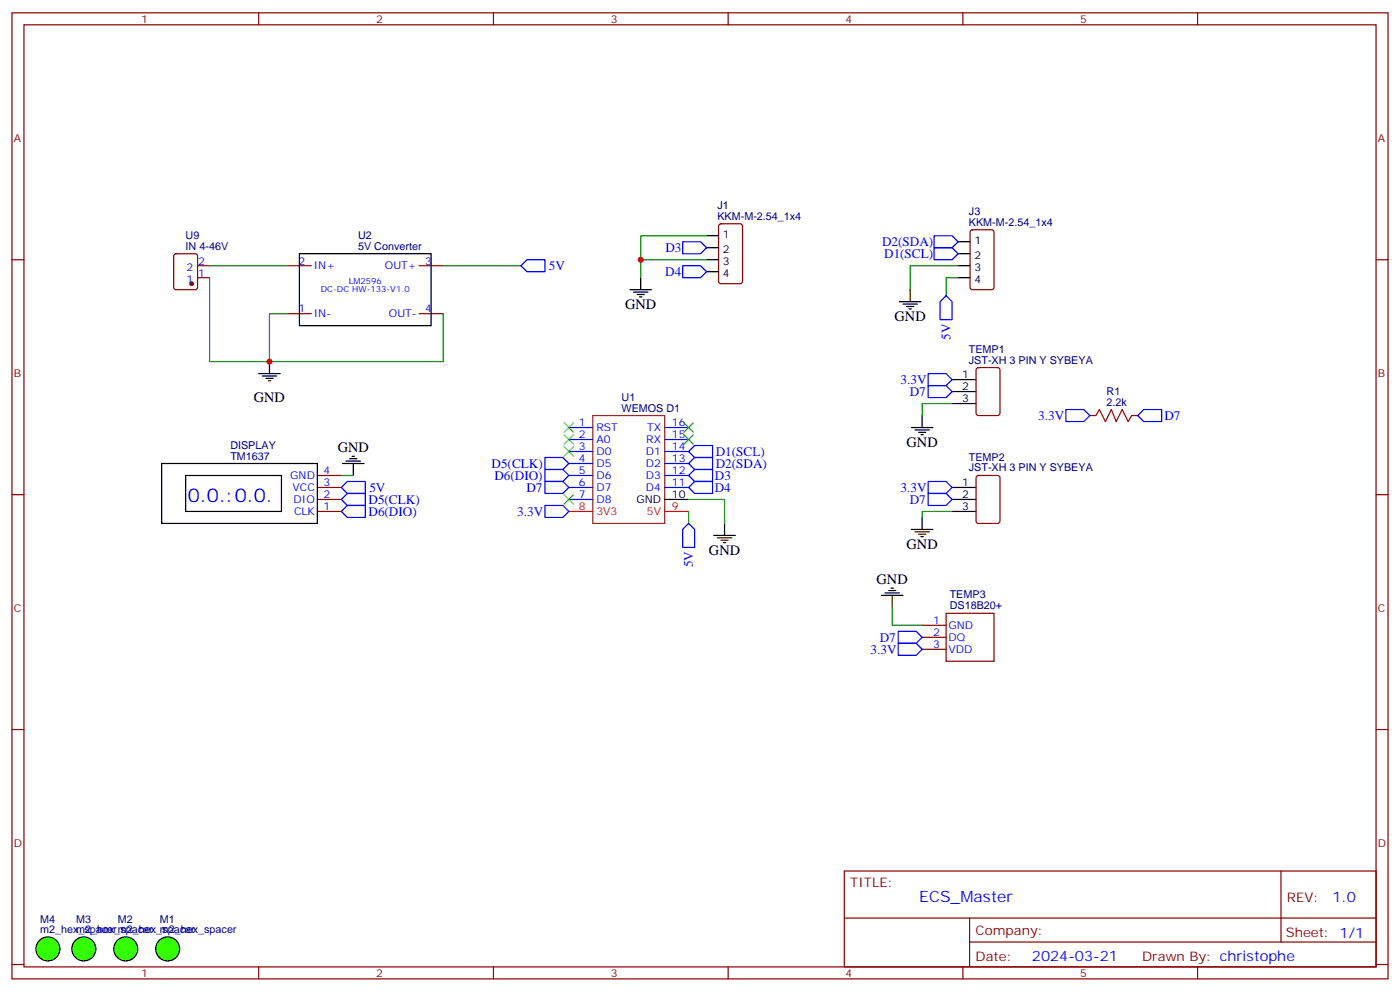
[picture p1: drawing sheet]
<svg xmlns="http://www.w3.org/2000/svg" width="412mm" height="292mm" viewBox="0 0 412 292" stroke-linecap="round" stroke-linejoin="round" font-family="sans-serif">
<g fill="none" stroke="#870000" stroke-width=".35">
<path d="M3.5 3.8h405.4v284.3h-405.4zM7.1 7.3h398.2v277.3h-398.2zM76.2 3.8v3.5M145.3 3.8v3.5M214.5 3.8v3.5M283.6 3.8v3.5M352.8 3.8v3.5M3.5 76.4h3.6M51.4 74.9l.5-.2h5.6l.7 .4v9.5l-.5 .6-5.8 .1-.7-.5v-9.4zM58.2 78.2h3.5M84.7 78.2h7M123.5 78.2h7"/>
<path d="M286 67.8l.5-.2h5.6l.7 .5v16.5l-.5 .6-5.8 .1-.7-.5v-16.5zM405.3 76.4h3.6M58.2 81.7h3.5M84.7 92.3h7M123.5 92.3h7M287.7 108.4l.5-.2h5.7l.6 .4 .1 13-.5 .7h-5.9l-.6-.5-.1-12.9zM93.5 139.9h7M321 122.3h1.8M333.4 122.3h1.7M3.5 145.6h3.6M93.5 143.5h7M93.5 147h7"/>
<path d="M93.5 150.5h7M287.7 140.2l.5-.3h5.7l.6 .5 .1 13-.5 .6-5.9 .1-.6-.5-.1-12.9zM405.3 145.6h3.6M271.6 184h7.1M271.6 187.6h7.1M271.6 191.1h7.1M278.7 180.5h14.1v14.1h-14.1zM3.5 214.7h3.6M405.3 214.7h3.6M248.7 256.4h156.6v28.2h-156.6zM377.3 256.4v20.9M248.7 270.2h156.5"/>
<path d="M285.6 277.3h119.6M285.6 270.2v14.1M3.5 283.9h3.6M76.2 284.6v3.5M145.3 284.6v3.5M214.5 284.6v3.5M283.6 284.6v3.5M352.8 284.6v3.5M405.3 283.9h3.6"/>
</g>
<g fill="none" stroke="#000" stroke-width=".35">
<path d="M88.2 74.7h38.8v21.1h-38.8zM282.2 71.2h3.6M282.2 74.7h3.6M282.2 78.2h3.6M264.9 88.8h6.4M266 89.5h4.2M267.1 90.2h2.1M267.8 90.9h.7M268.1 85.3v3.5M282.2 81.7h3.6M76.2 110h6.3M77.3 110.7h4.2"/>
<path d="M78.3 111.4h2.1M79 112.1h.7M79.4 106.4v3.6M280.5 118.8h7M280.5 115.3h7M280.5 111.7h7M47.6 136.4h45.9v17.7h-45.9zM54.7 139.9h28.2v10.6h-28.2zM100.9 136.4h6.3M102 135.7h4.2M103 135h2.1M103.7 134.3h.7"/>
<path d="M104.1 136.4v3.5M268.5 125.8h6.3M269.5 126.5h4.3M270.6 127.2h2.1M271.3 128h.7M271.6 122.3v3.5M195.8 147h7M210.3 157.6h6.3M211.3 158.3h4.2M212.4 159h2.1M213.1 159.7h.7M213.4 154.1v3.5"/>
<path d="M268.5 155.8h6.3M269.5 156.5h4.3M270.6 157.2h2.1M271.3 157.9h.7M271.6 152.3v3.5M280.5 147h7M280.5 150.5h7M280.5 143.5h7M259.6 175.2h6.4M260.7 174.5h4.2M261.8 173.8h2.1M262.5 173.1h.7"/>
<path d="M262.8 175.2v3.6"/>
</g>
<path d="M174.6 122.3h21.2v31.8h-21.2z" fill="none" stroke="#8c2424" stroke-width=".35"/>
<path d="M167.6 150.5h7M195.8 150.5h7" fill="none" stroke="#f00" stroke-width=".35"/>
<g fill="none" stroke="#00f" stroke-width=".35">
<path d="M153.5 78.2l1.7-1.8h5.3v3.6h-5.3zM275.2 72.9h5.3l1.7 1.8-1.7 1.7h-5.3zM275.2 69.4h5.3l1.7 1.8-1.7 1.7h-5.3zM278.7 87l1.8 1.8v5.3h-3.6v-5.3zM273.4 113.5h5.3l1.8 1.8-1.8 1.7h-5.3zM273.4 110h5.3l1.8 1.7-1.8 1.8h-5.3zM160.5 134.7h5.3l1.8 1.7-1.8 1.8h-5.3zM160.5 138.2h5.3l1.8 1.7-1.8 1.8h-5.3zM167.6 132.9h7M167.6 129.4h7M167.6 125.8h7M167.6 139.9h7"/>
<path d="M167.6 136.4h7M195.8 132.9h7M195.8 129.4h7M195.8 125.8h7M195.8 139.9h7M195.8 136.4h7M202.8 132.9l1.8-1.8h5.3v3.6h-5.3zM202.8 136.4l1.8-1.7h5.3v3.5h-5.3zM314 120.5h5.3l1.7 1.8-1.7 1.8h-5.3zM335.1 122.3l1.8-1.8h5.3v3.6h-5.3zM100.5 143.5l1.8-1.8h5.3v3.5h-5.3zM100.5 147l1.8-1.8h5.3v3.6h-5.3z"/>
<path d="M100.5 150.5l1.8-1.7h5.3v3.5h-5.3zM160.5 148.8h5.3l1.8 1.7-1.8 1.8h-5.3zM167.6 147h7M167.6 143.5h7M195.8 143.5h7M202.8 143.5l1.8-1.8h5.3v3.5h-5.3zM202.8 154.1l1.8 1.7v5.3h-3.5v-5.3zM273.4 145.2h5.3l1.8 1.8-1.8 1.8h-5.3zM273.4 141.7h5.3l1.8 1.8-1.8 1.7h-5.3zM264.6 189.3h5.3l1.7 1.8-1.7 1.8h-5.3zM264.6 185.8h5.3l1.7 1.8-1.7 1.7h-5.3z"/>
</g>
<path d="M322.8 122.3l1-1.8 1.8 3.6 1.8-3.6 1.4 3.6 1.8-3.6 1.7 3.6 1.1-1.8" fill="none" stroke="#a10000" stroke-width=".35"/>
<circle cx="56.4" cy="83.5" r=".53" fill="#870000" stroke="#870000" stroke-width=".35"/>
<g fill="none" stroke="#008700" stroke-width=".35">
<path d="M61.7 78.2h23M130.5 78.2h23M282.2 78.2h-14.1v7.1M61.7 81.7v24.7h17.7M84.7 92.3h-5.3v14.1M130.5 92.3v14.1h-51.1M282.2 81.7h-3.5v5.3M280.5 118.8h-8.9v3.5M100.5 139.9h3.6M202.8 147h10.6v7.1M202.8 150.5v3.6M280.5 150.5h-8.9v1.8"/>
<path d="M262.8 178.8v5.2h8.8"/>
</g>
<path d="M166.2 124.4l2.8 2.8M166.2 128l2.8 2.8M166.2 131.5l2.8 2.8M169 124.4l-2.8 2.8M169 128l-2.8 2.8M169 131.5l-2.8 2.8M201.4 124.4l2.9 2.8M201.4 128l2.9 2.8M204.3 124.4l-2.9 2.8M204.3 128l-2.9 2.8M166.2 145.6l2.8 2.8M169 145.6l-2.8 2.8" fill="none" stroke="#3c3" stroke-width=".35"/>
<g fill="#3f0" stroke="#000" stroke-width=".35">
<circle cx="49.4" cy="279.3" r="3.5"/>
<circle cx="37" cy="279.3" r="3.5"/>
<circle cx="24.7" cy="279.3" r="3.5"/>
<circle cx="14.1" cy="279.3" r="3.5"/>
</g>
<path d="M201.1 71.2h5.3l1.7 1.7-1.7 1.8h-5.3zM201.1 78.2h5.3l1.7 1.8-1.7 1.7h-5.3zM202.8 139.9l1.8-1.7h5.3v3.5h-5.3zM160.5 141.7h5.3l1.8 1.8-1.8 1.7h-5.3z" fill="none" stroke="#00f" stroke-width=".35"/>
<path d="M211.9 66.1l.5-.2h5.6l.7 .4v16.5l-.4 .6-5.9 .1-.7-.5v-16.4z" fill="none" stroke="#870000" stroke-width=".35"/>
<path d="M208.1 69.4h3.6M208.1 72.9h3.6M208.1 76.4h3.6M208.1 80h3.6M185.6 85.3h6.3M186.6 86h4.3M187.7 86.7h2.1M188.4 87.4h.7M188.7 81.7v3.6" fill="none" stroke="#000" stroke-width=".35"/>
<path d="M188.7 76.4h19.4M208.1 69.4h-19.4v12.3" fill="none" stroke="#008700" stroke-width=".35"/>
<g fill="#c00">
<circle cx="79.4" cy="106.4" r=".88"/>
<circle cx="188.7" cy="76.4" r=".88"/>
</g>
<text font-size="5.6" fill="#00f" x="55.3" y="147.7">0.0.:0.0.</text>
<text font-size="4.6" fill="#00f" x="270.8" y="265.4">ECS_Master</text>
<g font-size="4.2">
<text x="184.1" y="90.9">GND</text>
<text x="263.5" y="94.4">GND</text>
<text x="74.8" y="118.4">GND</text>
<text x="267.1" y="131.5">GND</text>
<text x="99.5" y="133.1">GND</text>
<text x="267.1" y="161.5">GND</text>
<text x="208.8" y="163.2">GND</text>
<text x="258.2" y="171.9">GND</text>
</g>
<g font-size="4.2" fill="#00f">
<text x="392.5" y="265.6">1.0</text>
<text x="304" y="283">2024-03-21</text>
</g>
<g font-size="3.9" fill="#00f">
<text x="196" y="74.1">D3</text>
<text x="259.8" y="72.4">D2(SDA)</text>
<text x="260.5" y="75.9">D1(SCL)</text>
<text x="161.7" y="79.5">5V</text>
<text x="196" y="81.3">D4</text>
<text x="280" y="99.9" transform="rotate(-90 280 99.9)">5V</text>
<text x="265.3" y="113">3.3V</text>
<text x="268" y="116.5">D7</text>
<text x="305.8" y="123.6">3.3V</text>
<text x="343" y="123.6">D7</text>
<text x="144.8" y="137.7">D5(CLK)</text>
<text x="210.9" y="134.2">D1(SCL)</text>
<text x="210.9" y="137.7">D2(SDA)</text>
<text x="145.6" y="141.2">D6(DIO)</text>
<text x="210.6" y="141.3">D3</text>
<text x="108.5" y="148.3">D5(CLK)</text>
<text x="108.8" y="144.7">5V</text>
<text x="155.1" y="144.7">D7</text>
<text x="210.6" y="144.7">D4</text>
<text x="265.3" y="144.7">3.3V</text>
<text x="268" y="148.2">D7</text>
<text x="108.5" y="151.8">D6(DIO)</text>
<text x="152.4" y="151.8">3.3V</text>
<text x="204.1" y="167" transform="rotate(-90 204.1 167)">5V</text>
<text x="259.1" y="188.8">D7</text>
<text x="256.5" y="192.4">3.3V</text>
</g>
<g font-size="3.9" fill="#800">
<text x="250.5" y="260.9">TITLE:</text>
<text x="379.1" y="265.6">REV:</text>
<text x="287.4" y="275.1">Company:</text>
<text x="378.7" y="275.8">Sheet: 1/1</text>
<text x="287.4" y="282.8">Date:</text>
<text x="336.4" y="282.9">Drawn By: christophe</text>
</g>
<g font-size="3.2" fill="#800">
<text x="41.6" y="6.8">1</text>
<text x="110.8" y="6.8">2</text>
<text x="179.9" y="6.8">3</text>
<text x="249.1" y="6.8">4</text>
<text x="318.2" y="6.8">5</text>
<text x="4.1" y="41.9">A</text>
<text x="405.9" y="41.9">A</text>
<text x="4.1" y="111">B</text>
<text x="405.9" y="111">B</text>
<text x="4.1" y="180.2">C</text>
<text x="405.9" y="180.2">C</text>
<text x="4.1" y="249.3">D</text>
<text x="405.9" y="249.3">D</text>
<text x="41.6" y="287.6">1</text>
<text x="110.8" y="287.6">2</text>
<text x="179.9" y="287.6">3</text>
<text x="249.1" y="287.6">4</text>
<text x="318.2" y="287.6">5</text>
</g>
<g font-size="3.2" fill="#000080">
<text x="211.3" y="64.8">KKM-M-2.54_1x4</text>
<text x="211.3" y="61.6">J1</text>
<text x="285.4" y="63.3">J3</text>
<text x="54.7" y="70.4">U9</text>
<text x="105.5" y="70.4">U2</text>
<text x="285.4" y="66.6">KKM-M-2.54_1x4</text>
<text x="54.7" y="73.6">IN 4-46V</text>
<text x="105.5" y="73.6">5V Converter</text>
<text x="285.4" y="107">JST-XH 3 PIN Y SYBEYA</text>
<text x="285.4" y="103.8">TEMP1</text>
<text x="183.1" y="118.1">U1</text>
<text x="326" y="119.5">2.2k</text>
<text x="326" y="116.3">R1</text>
<text x="183.1" y="121.2">WEMOS D1</text>
<text x="67.8" y="135.4">TM1637</text>
<text x="67.8" y="132.2">DISPLAY</text>
<text x="285.4" y="135.6">TEMP2</text>
<text x="285.4" y="138.8">JST-XH 3 PIN Y SYBEYA</text>
<text x="279.8" y="179.3">DS18B20+</text>
<text x="279.8" y="176.1">TEMP3</text>
<text x="11.8" y="274.7">m2_hex_spacerm2_hex_spacer</text>
<text x="11.8" y="271.5">M4</text>
<text x="22.4" y="274.7">m2_hex_spacer m2_hex_spacer</text>
<text x="22.4" y="271.5">M3</text>
<text x="34.8" y="271.5">M2</text>
<text x="47.1" y="271.5">M1</text>
</g>
<g font-size="3.2">
<text x="213" y="70.1">1</text>
<text x="287.1" y="71.9">1</text>
<text x="213" y="74.3">2</text>
<text x="213" y="77.9">3</text>
<text x="287.1" y="76.1">2</text>
<text x="213" y="81.4">4</text>
<text x="287.1" y="79.6">3</text>
<text x="287.1" y="83.1">4</text>
<text x="283.4" y="111.4">1</text>
<text x="283.4" y="118.4">3</text>
<text x="283.4" y="114.9">2</text>
<text x="283.4" y="143.1">1</text>
<text x="187.5" y="148.1">GND</text>
<text x="197.9" y="146.6">10</text>
<text x="283.4" y="146.6">2</text>
<text x="283.4" y="150.2">3</text>
</g>
<g font-size="3.2" fill="#00f">
<text x="58.4" y="77.9">2</text>
<text x="87.9" y="77.9">2</text>
<text x="125.2" y="77.9">3</text>
<text x="54.9" y="83.1">1</text>
<text x="54.9" y="79.6">2</text>
<text x="58.4" y="81.4">1</text>
<text x="92.4" y="79.3">IN+</text>
<text x="113.4" y="79.3">OUT+</text>
<text x="87.9" y="92">1</text>
<text x="92.4" y="93.4">IN-</text>
<text x="114.6" y="93.4">OUT-</text>
<text x="125.2" y="92">4</text>
<text x="170.5" y="125.5">1</text>
<text x="197.9" y="125.5">16</text>
<text x="170.5" y="129">2</text>
<text x="175.7" y="130.4">A0</text>
<text x="175.7" y="126.9">RST</text>
<text x="190.4" y="130.4">RX</text>
<text x="190.6" y="126.9">TX</text>
<text x="197.9" y="129">15</text>
<text x="170.5" y="132.5">3</text>
<text x="170.5" y="136.1">4</text>
<text x="175.7" y="133.9">D0</text>
<text x="175.7" y="137.5">D5</text>
<text x="190.3" y="137.5">D2</text>
<text x="190.3" y="133.9">D1</text>
<text x="197.9" y="136.1">13</text>
<text x="197.9" y="132.5">14</text>
<text x="85.5" y="141">GND</text>
<text x="95.2" y="139.6">4</text>
<text x="95.2" y="143.1">3</text>
<text x="170.5" y="143.1">6</text>
<text x="170.5" y="139.6">5</text>
<text x="175.7" y="141">D6</text>
<text x="190.3" y="141">D3</text>
<text x="197.9" y="143.1">11</text>
<text x="197.9" y="139.6">12</text>
<text x="86.2" y="144.5">VCC</text>
<text x="86.5" y="148.1">DIO</text>
<text x="95.2" y="146.6">2</text>
<text x="170.5" y="146.6">7</text>
<text x="175.7" y="148.1">D8</text>
<text x="175.7" y="144.5">D7</text>
<text x="190.3" y="144.5">D4</text>
<text x="86.6" y="151.6">CLK</text>
<text x="95.2" y="150.2">1</text>
<text x="274.9" y="183.7">1</text>
<text x="279.4" y="185.1">GND</text>
<text x="274.9" y="187.2">2</text>
<text x="274.9" y="190.7">3</text>
<text x="279.4" y="188.6">DQ</text>
<text x="279.4" y="192.2">VDD</text>
</g>
<g font-size="3.2" fill="#f00">
<text x="170.5" y="150.2">8</text>
<text x="175.7" y="151.6">3V3</text>
<text x="190.5" y="151.6">5V</text>
<text x="197.9" y="150.2">9</text>
</g>
<g font-size="2.5" fill="#00f">
<text x="102.7" y="83.5">LM2596</text>
<text x="94.5" y="86">DC-DC HW-133-V1.0</text>
</g>
</svg>
